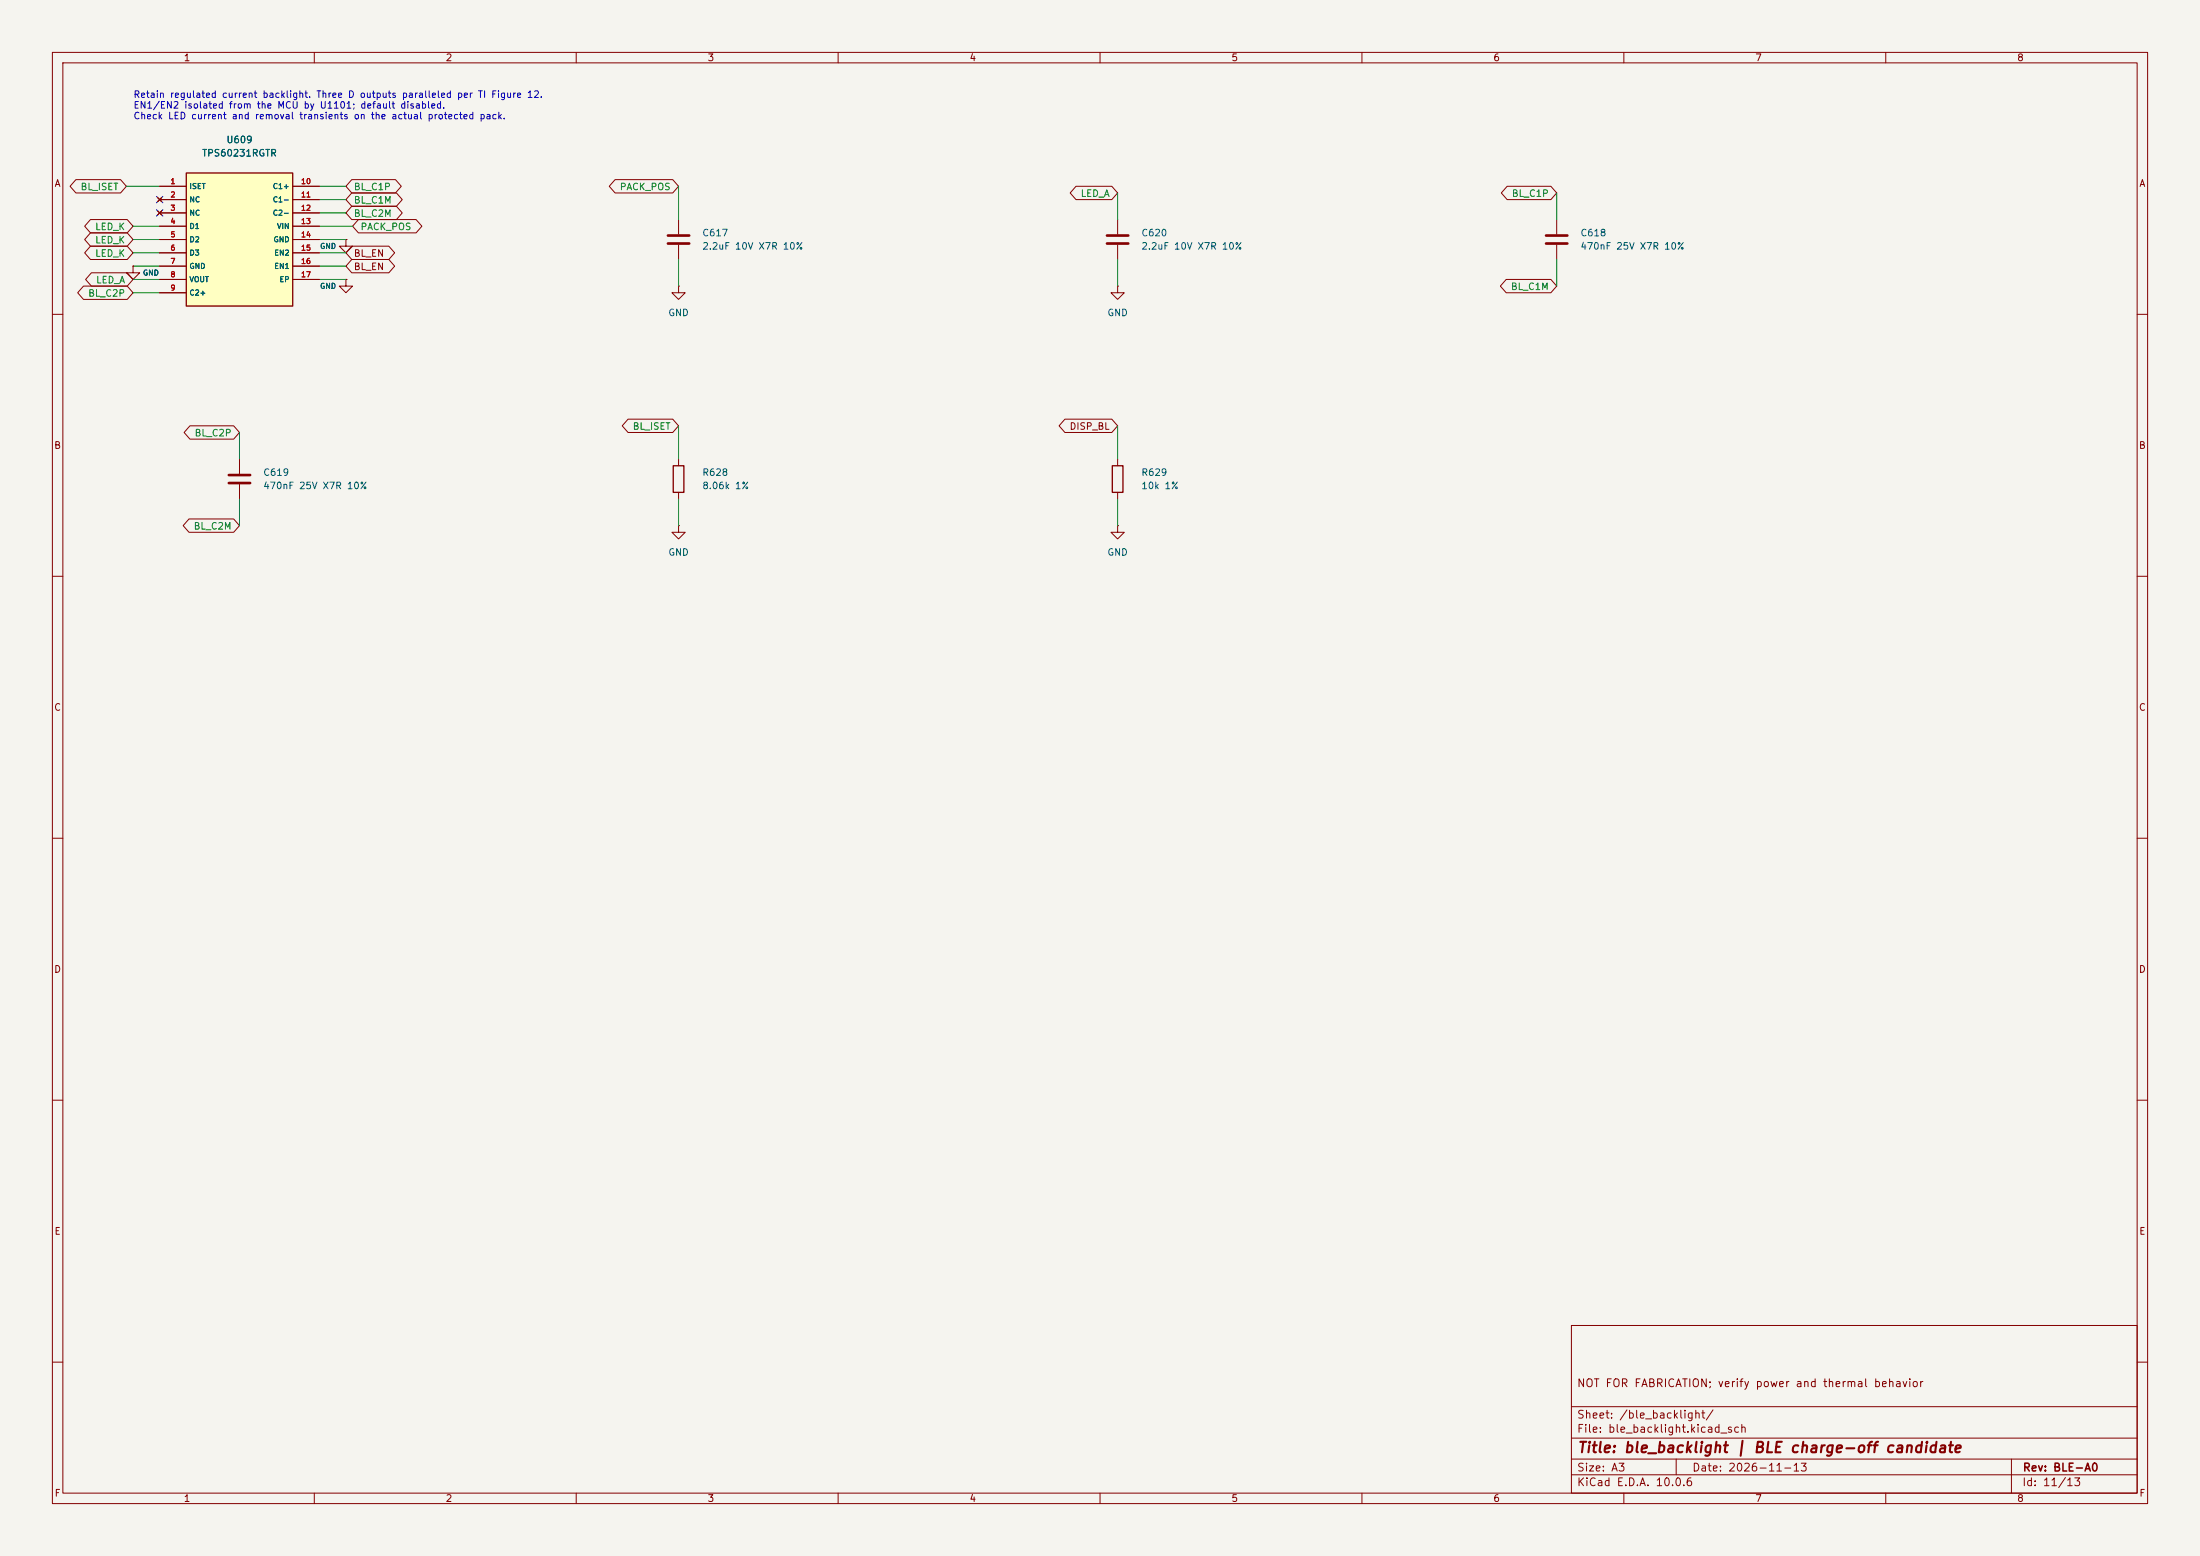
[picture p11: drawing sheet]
(kicad_sch
 (version 20260306)
 (generator "eeschema")
 (generator_version "10.0")
 (paper "A3")
 (title_block
  (title "ble_backlight | BLE charge-off candidate")
  (date "2026-11-13")
  (rev "BLE-A0")
  (comment 1 "NOT FOR FABRICATION; verify power and thermal behavior"))
 (lib_symbols
  (symbol "BLE_Reviewed:TPS60231RGTR" (exclude_from_sim no) (in_bom yes) (on_board yes)
   (in_pos_files yes)
   (duplicate_pin_numbers_are_jumpers no)
   (property "Reference" "U" (at 0 15.24 0) (show_name no) (do_not_autoplace no) (effects (font (size 1.27 1.27))))
   (property "Value" "TPS60231RGTR" (at 0 -15.24 0) (show_name no) (do_not_autoplace no) (effects (font (size 1.27 1.27))))
   (property "Footprint" "" (at 0 0 0) (show_name no) (do_not_autoplace no) (hide yes) (effects (font (size 1.27 1.27))))
   (property "Datasheet" "" (at 0 0 0) (show_name no) (do_not_autoplace no) (hide yes) (effects (font (size 1.27 1.27))))
   (property "Description" "" (at 0 0 0) (show_name no) (do_not_autoplace no) (hide yes) (effects (font (size 1.27 1.27))))
   (symbol "TPS60231RGTR_0_1"
    (rectangle (start -10.16 12.7) (end 10.16 -12.7) (stroke (width 0.254) (type default)) (fill (type background))))
   (symbol "TPS60231RGTR_1_1"
    (pin passive line (at -15.24 10.16 0) (length 5.08) (name "ISET" (effects (font (size 1 1)))) (number "1" (effects (font (size 1 1)))))
    (pin no_connect line (at -15.24 7.62 0) (length 5.08) (name "NC" (effects (font (size 1 1)))) (number "2" (effects (font (size 1 1)))))
    (pin no_connect line (at -15.24 5.08 0) (length 5.08) (name "NC" (effects (font (size 1 1)))) (number "3" (effects (font (size 1 1)))))
    (pin open_collector line (at -15.24 2.54 0) (length 5.08) (name "D1" (effects (font (size 1 1)))) (number "4" (effects (font (size 1 1)))))
    (pin open_collector line (at -15.24 0 0) (length 5.08) (name "D2" (effects (font (size 1 1)))) (number "5" (effects (font (size 1 1)))))
    (pin open_collector line (at -15.24 -2.54 0) (length 5.08) (name "D3" (effects (font (size 1 1)))) (number "6" (effects (font (size 1 1)))))
    (pin power_in line (at -15.24 -5.08 0) (length 5.08) (name "GND" (effects (font (size 1 1)))) (number "7" (effects (font (size 1 1)))))
    (pin power_out line (at -15.24 -7.62 0) (length 5.08) (name "VOUT" (effects (font (size 1 1)))) (number "8" (effects (font (size 1 1)))))
    (pin bidirectional line (at -15.24 -10.16 0) (length 5.08) (name "C2+" (effects (font (size 1 1)))) (number "9" (effects (font (size 1 1)))))
    (pin bidirectional line (at 15.24 10.16 180) (length 5.08) (name "C1+" (effects (font (size 1 1)))) (number "10" (effects (font (size 1 1)))))
    (pin bidirectional line (at 15.24 7.62 180) (length 5.08) (name "C1-" (effects (font (size 1 1)))) (number "11" (effects (font (size 1 1)))))
    (pin bidirectional line (at 15.24 5.08 180) (length 5.08) (name "C2-" (effects (font (size 1 1)))) (number "12" (effects (font (size 1 1)))))
    (pin power_in line (at 15.24 2.54 180) (length 5.08) (name "VIN" (effects (font (size 1 1)))) (number "13" (effects (font (size 1 1)))))
    (pin passive line (at 15.24 0 180) (length 5.08) (name "GND" (effects (font (size 1 1)))) (number "14" (effects (font (size 1 1)))))
    (pin input line (at 15.24 -2.54 180) (length 5.08) (name "EN2" (effects (font (size 1 1)))) (number "15" (effects (font (size 1 1)))))
    (pin input line (at 15.24 -5.08 180) (length 5.08) (name "EN1" (effects (font (size 1 1)))) (number "16" (effects (font (size 1 1)))))
    (pin passive line (at 15.24 -7.62 180) (length 5.08) (name "EP" (effects (font (size 1 1)))) (number "17" (effects (font (size 1 1))))))
   (embedded_fonts no))
  (symbol "Device:C"
   (pin_numbers (hide yes))
   (pin_names
    (offset 0.254)) (exclude_from_sim no) (in_bom yes) (on_board yes)
   (in_pos_files yes)
   (duplicate_pin_numbers_are_jumpers no)
   (property "Reference" "C" (at 0.635 2.54 0) (show_name no) (do_not_autoplace no) (effects (font (size 1.27 1.27)) (justify left)))
   (property "Value" "C" (at 0.635 -2.54 0) (show_name no) (do_not_autoplace no) (effects (font (size 1.27 1.27)) (justify left)))
   (property "Footprint" "" (at 0.9652 -3.81 0) (show_name no) (do_not_autoplace no) (hide yes) (effects (font (size 1.27 1.27))))
   (property "Datasheet" "" (at 0 0 0) (show_name no) (do_not_autoplace no) (hide yes) (effects (font (size 1.27 1.27))))
   (property "Description" "Unpolarized capacitor" (at 0 0 0) (show_name no) (do_not_autoplace no) (hide yes) (effects (font (size 1.27 1.27))))
   (symbol "C_0_1"
    (polyline (pts (xy -2.032 0.762) (xy 2.032 0.762)) (stroke (width 0.508) (type default)) (fill (type none)))
    (polyline (pts (xy -2.032 -0.762) (xy 2.032 -0.762)) (stroke (width 0.508) (type default)) (fill (type none))))
   (symbol "C_1_1"
    (pin passive line (at 0 3.81 270) (length 2.794) (name "" (effects (font (size 1.27 1.27)))) (number "1" (effects (font (size 1.27 1.27)))))
    (pin passive line (at 0 -3.81 90) (length 2.794) (name "" (effects (font (size 1.27 1.27)))) (number "2" (effects (font (size 1.27 1.27))))))
   (embedded_fonts no))
  (symbol "Device:R"
   (pin_numbers (hide yes))
   (pin_names
    (offset 0)) (exclude_from_sim no) (in_bom yes) (on_board yes)
   (in_pos_files yes)
   (duplicate_pin_numbers_are_jumpers no)
   (property "Reference" "R" (at 2.032 0 90) (show_name no) (do_not_autoplace no) (effects (font (size 1.27 1.27))))
   (property "Value" "R" (at 0 0 90) (show_name no) (do_not_autoplace no) (effects (font (size 1.27 1.27))))
   (property "Footprint" "" (at -1.778 0 90) (show_name no) (do_not_autoplace no) (hide yes) (effects (font (size 1.27 1.27))))
   (property "Datasheet" "" (at 0 0 0) (show_name no) (do_not_autoplace no) (hide yes) (effects (font (size 1.27 1.27))))
   (property "Description" "Resistor" (at 0 0 0) (show_name no) (do_not_autoplace no) (hide yes) (effects (font (size 1.27 1.27))))
   (symbol "R_0_1"
    (rectangle (start -1.016 -2.54) (end 1.016 2.54) (stroke (width 0.254) (type default)) (fill (type none))))
   (symbol "R_1_1"
    (pin passive line (at 0 3.81 270) (length 1.27) (name "" (effects (font (size 1.27 1.27)))) (number "1" (effects (font (size 1.27 1.27)))))
    (pin passive line (at 0 -3.81 90) (length 1.27) (name "" (effects (font (size 1.27 1.27)))) (number "2" (effects (font (size 1.27 1.27))))))
   (embedded_fonts no))
  (symbol "power:GND"
   (power global)
   (pin_numbers (hide yes))
   (pin_names
    (offset 0) (hide yes)) (exclude_from_sim no) (in_bom yes) (on_board yes)
   (in_pos_files yes)
   (duplicate_pin_numbers_are_jumpers no)
   (property "Reference" "#PWR" (at 0 -6.35 0) (show_name no) (do_not_autoplace no) (hide yes) (effects (font (size 1.27 1.27))))
   (property "Value" "GND" (at 0 -3.81 0) (show_name no) (do_not_autoplace no) (effects (font (size 1.27 1.27))))
   (property "Footprint" "" (at 0 0 0) (show_name no) (do_not_autoplace no) (hide yes) (effects (font (size 1.27 1.27))))
   (property "Datasheet" "" (at 0 0 0) (show_name no) (do_not_autoplace no) (hide yes) (effects (font (size 1.27 1.27))))
   (property "Description" "Power symbol creates a global label with name \"GND\" , ground" (at 0 0 0) (show_name no) (do_not_autoplace no) (hide yes) (effects (font (size 1.27 1.27))))
   (symbol "GND_0_1"
    (polyline (pts (xy 0 0) (xy 0 -1.27) (xy 1.27 -1.27) (xy 0 -2.54) (xy -1.27 -1.27) (xy 0 -1.27)) (stroke (width 0) (type default)) (fill (type none))))
   (symbol "GND_1_1"
    (pin power_in line (at 0 0 270) (length 0) (name "" (effects (font (size 1.27 1.27)))) (number "1" (effects (font (size 1.27 1.27))))))
   (embedded_fonts no))
  (symbol "power:PWR_FLAG"
   (power global)
   (pin_numbers (hide yes))
   (pin_names
    (offset 0) (hide yes)) (exclude_from_sim no) (in_bom yes) (on_board yes)
   (in_pos_files yes)
   (duplicate_pin_numbers_are_jumpers no)
   (property "Reference" "#FLG" (at 0 1.905 0) (show_name no) (do_not_autoplace no) (hide yes) (effects (font (size 1.27 1.27))))
   (property "Value" "PWR_FLAG" (at 0 3.81 0) (show_name no) (do_not_autoplace no) (effects (font (size 1.27 1.27))))
   (property "Footprint" "" (at 0 0 0) (show_name no) (do_not_autoplace no) (hide yes) (effects (font (size 1.27 1.27))))
   (property "Datasheet" "" (at 0 0 0) (show_name no) (do_not_autoplace no) (hide yes) (effects (font (size 1.27 1.27))))
   (property "Description" "Special symbol for telling ERC where power comes from" (at 0 0 0) (show_name no) (do_not_autoplace no) (hide yes) (effects (font (size 1.27 1.27))))
   (symbol "PWR_FLAG_0_0"
    (pin power_out line (at 0 0 90) (length 0) (name "" (effects (font (size 1.27 1.27)))) (number "1" (effects (font (size 1.27 1.27))))))
   (symbol "PWR_FLAG_0_1"
    (polyline (pts (xy 0 0) (xy 0 1.27) (xy -1.016 1.905) (xy 0 2.54) (xy 1.016 1.905) (xy 0 1.27)) (stroke (width 0) (type default)) (fill (type none))))
   (embedded_fonts no)))
 (global_label "LED_K"
  (shape bidirectional) (at 25.4 48.26 180) (effects (font (size 1.27 1.27)) (justify right))
  (property "Intersheetrefs" "${INTERSHEET_REFS}" (at 25.4 48.26 0) (hide yes) (show_name no) (do_not_autoplace no) (effects (font (size 1.27 1.27)))))
 (global_label "BL_C2M"
  (shape bidirectional) (at 45.72 100.33 180) (effects (font (size 1.27 1.27)) (justify right))
  (property "Intersheetrefs" "${INTERSHEET_REFS}" (at 45.72 100.33 0) (hide yes) (show_name no) (do_not_autoplace no) (effects (font (size 1.27 1.27)))))
 (global_label "LED_K"
  (shape bidirectional) (at 25.4 43.18 180) (effects (font (size 1.27 1.27)) (justify right))
  (property "Intersheetrefs" "${INTERSHEET_REFS}" (at 25.4 43.18 0) (hide yes) (show_name no) (do_not_autoplace no) (effects (font (size 1.27 1.27)))))
 (global_label "PACK_POS"
  (shape bidirectional) (at 129.54 35.56 180) (effects (font (size 1.27 1.27)) (justify right))
  (property "Intersheetrefs" "${INTERSHEET_REFS}" (at 129.54 35.56 0) (hide yes) (show_name no) (do_not_autoplace no) (effects (font (size 1.27 1.27)))))
 (global_label "BL_EN"
  (shape bidirectional) (at 66.04 48.26 0) (effects (font (size 1.27 1.27)) (justify left))
  (property "Intersheetrefs" "${INTERSHEET_REFS}" (at 66.04 48.26 0) (hide yes) (show_name no) (do_not_autoplace no) (effects (font (size 1.27 1.27)))))
 (global_label "LED_A"
  (shape bidirectional) (at 213.36 36.83 180) (effects (font (size 1.27 1.27)) (justify right))
  (property "Intersheetrefs" "${INTERSHEET_REFS}" (at 213.36 36.83 0) (hide yes) (show_name no) (do_not_autoplace no) (effects (font (size 1.27 1.27)))))
 (global_label "LED_A"
  (shape bidirectional) (at 25.4 53.34 180) (effects (font (size 1.27 1.27)) (justify right))
  (property "Intersheetrefs" "${INTERSHEET_REFS}" (at 25.4 53.34 0) (hide yes) (show_name no) (do_not_autoplace no) (effects (font (size 1.27 1.27)))))
 (global_label "PACK_POS"
  (shape bidirectional) (at 67.31 43.18 0) (effects (font (size 1.27 1.27)) (justify left))
  (property "Intersheetrefs" "${INTERSHEET_REFS}" (at 67.31 43.18 0) (hide yes) (show_name no) (do_not_autoplace no) (effects (font (size 1.27 1.27)))))
 (global_label "BL_C1P"
  (shape bidirectional) (at 66.04 35.56 0) (effects (font (size 1.27 1.27)) (justify left))
  (property "Intersheetrefs" "${INTERSHEET_REFS}" (at 66.04 35.56 0) (hide yes) (show_name no) (do_not_autoplace no) (effects (font (size 1.27 1.27)))))
 (global_label "LED_K"
  (shape bidirectional) (at 25.4 45.72 180) (effects (font (size 1.27 1.27)) (justify right))
  (property "Intersheetrefs" "${INTERSHEET_REFS}" (at 25.4 45.72 0) (hide yes) (show_name no) (do_not_autoplace no) (effects (font (size 1.27 1.27)))))
 (global_label "BL_C1M"
  (shape bidirectional) (at 66.04 38.1 0) (effects (font (size 1.27 1.27)) (justify left))
  (property "Intersheetrefs" "${INTERSHEET_REFS}" (at 66.04 38.1 0) (hide yes) (show_name no) (do_not_autoplace no) (effects (font (size 1.27 1.27)))))
 (global_label "BL_C2M"
  (shape bidirectional) (at 66.04 40.64 0) (effects (font (size 1.27 1.27)) (justify left))
  (property "Intersheetrefs" "${INTERSHEET_REFS}" (at 66.04 40.64 0) (hide yes) (show_name no) (do_not_autoplace no) (effects (font (size 1.27 1.27)))))
 (global_label "BL_ISET"
  (shape bidirectional) (at 24.13 35.56 180) (effects (font (size 1.27 1.27)) (justify right))
  (property "Intersheetrefs" "${INTERSHEET_REFS}" (at 24.13 35.56 0) (hide yes) (show_name no) (do_not_autoplace no) (effects (font (size 1.27 1.27)))))
 (global_label "BL_C1M"
  (shape bidirectional) (at 297.18 54.61 180) (effects (font (size 1.27 1.27)) (justify right))
  (property "Intersheetrefs" "${INTERSHEET_REFS}" (at 297.18 54.61 0) (hide yes) (show_name no) (do_not_autoplace no) (effects (font (size 1.27 1.27)))))
 (global_label "DISP_BL"
  (shape bidirectional) (at 213.36 81.28 180) (effects (font (size 1.27 1.27)) (justify right))
  (property "Intersheetrefs" "${INTERSHEET_REFS}" (at 213.36 81.28 0) (hide yes) (show_name no) (do_not_autoplace no) (effects (font (size 1.27 1.27)))))
 (global_label "BL_C2P"
  (shape bidirectional) (at 45.72 82.55 180) (effects (font (size 1.27 1.27)) (justify right))
  (property "Intersheetrefs" "${INTERSHEET_REFS}" (at 45.72 82.55 0) (hide yes) (show_name no) (do_not_autoplace no) (effects (font (size 1.27 1.27)))))
 (global_label "BL_EN"
  (shape bidirectional) (at 66.04 50.8 0) (effects (font (size 1.27 1.27)) (justify left))
  (property "Intersheetrefs" "${INTERSHEET_REFS}" (at 66.04 50.8 0) (hide yes) (show_name no) (do_not_autoplace no) (effects (font (size 1.27 1.27)))))
 (global_label "BL_ISET"
  (shape bidirectional) (at 129.54 81.28 180) (effects (font (size 1.27 1.27)) (justify right))
  (property "Intersheetrefs" "${INTERSHEET_REFS}" (at 129.54 81.28 0) (hide yes) (show_name no) (do_not_autoplace no) (effects (font (size 1.27 1.27)))))
 (global_label "BL_C2P"
  (shape bidirectional) (at 25.4 55.88 180) (effects (font (size 1.27 1.27)) (justify right))
  (property "Intersheetrefs" "${INTERSHEET_REFS}" (at 25.4 55.88 0) (hide yes) (show_name no) (do_not_autoplace no) (effects (font (size 1.27 1.27)))))
 (global_label "BL_C1P"
  (shape bidirectional) (at 297.18 36.83 180) (effects (font (size 1.27 1.27)) (justify right))
  (property "Intersheetrefs" "${INTERSHEET_REFS}" (at 297.18 36.83 0) (hide yes) (show_name no) (do_not_autoplace no) (effects (font (size 1.27 1.27)))))
 (symbol
  (lib_id "Device:C") (at 213.36 45.72 0) (unit 1)
  (body_style 1) (exclude_from_sim no) (in_bom yes) (on_board yes)
  (in_pos_files yes) (dnp no)
  (property "Reference" "C620" (at 217.805 44.45 0) (show_name no) (do_not_autoplace no) (effects (font (size 1.27 1.27)) (justify left)))
  (property "Value" "2.2uF 10V X7R 10%" (at 217.805 46.99 0) (show_name no) (do_not_autoplace no) (effects (font (size 1.27 1.27)) (justify left)))
  (property "Footprint" "Capacitor_SMD:C_0805_2012Metric" (at 213.36 45.72 0) (hide yes) (show_name no) (do_not_autoplace no) (effects (font (size 1.27 1.27))))
  (property "Datasheet" "" (at 213.36 45.72 0) (hide yes) (show_name no) (do_not_autoplace no) (effects (font (size 1.27 1.27))))
  (property "Description" "" (at 213.36 45.72 0) (show_name no) (do_not_autoplace no) (effects (font (size 1.27 1.27))))
  (property "MPN" "CL21B225KPFNNNE" (at 213.36 45.72 0) (hide yes) (show_name no) (do_not_autoplace no) (effects (font (size 1.27 1.27))))
  (property "AssemblyDomain" "main" (at 213.36 45.72 0) (hide yes) (show_name no) (do_not_autoplace no) (effects (font (size 1.27 1.27))))
  (property "Qualification" "Candidate; see source contract" (at 213.36 45.72 0) (hide yes) (show_name no) (do_not_autoplace no) (effects (font (size 1.27 1.27))))
  (property "LCSC" "C107366" (at 213.36 45.72 0) (hide yes) (show_name no) (do_not_autoplace no) (effects (font (size 1.27 1.27)))) (pin "2") (pin "1"))
 (symbol
  (lib_id "power:GND") (at 129.54 54.61 0) (unit 1)
  (body_style 1) (exclude_from_sim no) (in_bom yes) (on_board yes)
  (in_pos_files yes) (dnp no)
  (property "Reference" "#PWR8054" (at 129.54 60.96 0) (hide yes) (show_name no) (do_not_autoplace no) (effects (font (size 1.27 1.27))))
  (property "Value" "GND" (at 129.54 59.69 0) (show_name no) (do_not_autoplace no) (effects (font (size 1.27 1.27))))
  (property "Footprint" "" (at 129.54 54.61 0) (hide yes) (show_name no) (do_not_autoplace no) (effects (font (size 1.27 1.27))))
  (property "Datasheet" "" (at 129.54 54.61 0) (hide yes) (show_name no) (do_not_autoplace no) (effects (font (size 1.27 1.27))))
  (property "Description" "" (at 129.54 54.61 0) (show_name no) (do_not_autoplace no) (effects (font (size 1.27 1.27)))) (pin "1"))
 (symbol
  (lib_id "Device:C") (at 129.54 45.72 0) (unit 1)
  (body_style 1) (exclude_from_sim no) (in_bom yes) (on_board yes)
  (in_pos_files yes) (dnp no)
  (property "Reference" "C617" (at 133.985 44.45 0) (show_name no) (do_not_autoplace no) (effects (font (size 1.27 1.27)) (justify left)))
  (property "Value" "2.2uF 10V X7R 10%" (at 133.985 46.99 0) (show_name no) (do_not_autoplace no) (effects (font (size 1.27 1.27)) (justify left)))
  (property "Footprint" "Capacitor_SMD:C_0805_2012Metric" (at 129.54 45.72 0) (hide yes) (show_name no) (do_not_autoplace no) (effects (font (size 1.27 1.27))))
  (property "Datasheet" "" (at 129.54 45.72 0) (hide yes) (show_name no) (do_not_autoplace no) (effects (font (size 1.27 1.27))))
  (property "Description" "" (at 129.54 45.72 0) (show_name no) (do_not_autoplace no) (effects (font (size 1.27 1.27))))
  (property "MPN" "CL21B225KPFNNNE" (at 129.54 45.72 0) (hide yes) (show_name no) (do_not_autoplace no) (effects (font (size 1.27 1.27))))
  (property "AssemblyDomain" "main" (at 129.54 45.72 0) (hide yes) (show_name no) (do_not_autoplace no) (effects (font (size 1.27 1.27))))
  (property "Qualification" "Candidate; see source contract" (at 129.54 45.72 0) (hide yes) (show_name no) (do_not_autoplace no) (effects (font (size 1.27 1.27))))
  (property "LCSC" "C107366" (at 129.54 45.72 0) (hide yes) (show_name no) (do_not_autoplace no) (effects (font (size 1.27 1.27)))) (pin "1") (pin "2"))
 (symbol
  (lib_id "Device:C") (at 297.18 45.72 0) (unit 1)
  (body_style 1) (exclude_from_sim no) (in_bom yes) (on_board yes)
  (in_pos_files yes) (dnp no)
  (property "Reference" "C618" (at 301.625 44.45 0) (show_name no) (do_not_autoplace no) (effects (font (size 1.27 1.27)) (justify left)))
  (property "Value" "470nF 25V X7R 10%" (at 301.625 46.99 0) (show_name no) (do_not_autoplace no) (effects (font (size 1.27 1.27)) (justify left)))
  (property "Footprint" "Capacitor_SMD:C_0603_1608Metric" (at 297.18 45.72 0) (hide yes) (show_name no) (do_not_autoplace no) (effects (font (size 1.27 1.27))))
  (property "Datasheet" "" (at 297.18 45.72 0) (hide yes) (show_name no) (do_not_autoplace no) (effects (font (size 1.27 1.27))))
  (property "Description" "" (at 297.18 45.72 0) (show_name no) (do_not_autoplace no) (effects (font (size 1.27 1.27))))
  (property "MPN" "CL10B474KA8NNNC" (at 297.18 45.72 0) (hide yes) (show_name no) (do_not_autoplace no) (effects (font (size 1.27 1.27))))
  (property "AssemblyDomain" "main" (at 297.18 45.72 0) (hide yes) (show_name no) (do_not_autoplace no) (effects (font (size 1.27 1.27))))
  (property "Qualification" "Candidate; see source contract" (at 297.18 45.72 0) (hide yes) (show_name no) (do_not_autoplace no) (effects (font (size 1.27 1.27))))
  (property "LCSC" "C1623" (at 297.18 45.72 0) (hide yes) (show_name no) (do_not_autoplace no) (effects (font (size 1.27 1.27)))) (pin "1") (pin "2"))
 (symbol
  (lib_id "power:GND") (at 25.4 50.8 0) (unit 1)
  (body_style 1) (exclude_from_sim no) (in_bom yes) (on_board yes)
  (in_pos_files yes) (dnp no)
  (property "Reference" "#PWR8055" (at 25.4 57.15 0) (hide yes) (show_name no) (do_not_autoplace no) (effects (font (size 1.27 1.27))))
  (property "Value" "GND" (at 27.2 52.07 0) (show_name no) (do_not_autoplace no) (effects (font (size 1 1)) (justify left)))
  (property "Footprint" "" (at 25.4 50.8 0) (hide yes) (show_name no) (do_not_autoplace no) (effects (font (size 1.27 1.27))))
  (property "Datasheet" "" (at 25.4 50.8 0) (hide yes) (show_name no) (do_not_autoplace no) (effects (font (size 1.27 1.27))))
  (property "Description" "" (at 25.4 50.8 0) (show_name no) (do_not_autoplace no) (effects (font (size 1.27 1.27)))) (pin "1"))
 (symbol
  (lib_id "Device:R") (at 213.36 91.44 0) (unit 1)
  (body_style 1) (exclude_from_sim no) (in_bom yes) (on_board yes)
  (in_pos_files yes) (dnp no)
  (property "Reference" "R629" (at 217.805 90.17 0) (show_name no) (do_not_autoplace no) (effects (font (size 1.27 1.27)) (justify left)))
  (property "Value" "10k 1%" (at 217.805 92.71 0) (show_name no) (do_not_autoplace no) (effects (font (size 1.27 1.27)) (justify left)))
  (property "Footprint" "Resistor_SMD:R_0603_1608Metric" (at 213.36 91.44 0) (hide yes) (show_name no) (do_not_autoplace no) (effects (font (size 1.27 1.27))))
  (property "Datasheet" "" (at 213.36 91.44 0) (hide yes) (show_name no) (do_not_autoplace no) (effects (font (size 1.27 1.27))))
  (property "Description" "" (at 213.36 91.44 0) (show_name no) (do_not_autoplace no) (effects (font (size 1.27 1.27))))
  (property "MPN" "RC0603FR-0710KL" (at 213.36 91.44 0) (hide yes) (show_name no) (do_not_autoplace no) (effects (font (size 1.27 1.27))))
  (property "AssemblyDomain" "main" (at 213.36 91.44 0) (hide yes) (show_name no) (do_not_autoplace no) (effects (font (size 1.27 1.27))))
  (property "Qualification" "Candidate; see source contract" (at 213.36 91.44 0) (hide yes) (show_name no) (do_not_autoplace no) (effects (font (size 1.27 1.27))))
  (property "LCSC" "C98220" (at 213.36 91.44 0) (hide yes) (show_name no) (do_not_autoplace no) (effects (font (size 1.27 1.27)))) (pin "1") (pin "2"))
 (symbol
  (lib_id "power:GND") (at 213.36 54.61 0) (unit 1)
  (body_style 1) (exclude_from_sim no) (in_bom yes) (on_board yes)
  (in_pos_files yes) (dnp no)
  (property "Reference" "#PWR8056" (at 213.36 60.96 0) (hide yes) (show_name no) (do_not_autoplace no) (effects (font (size 1.27 1.27))))
  (property "Value" "GND" (at 213.36 59.69 0) (show_name no) (do_not_autoplace no) (effects (font (size 1.27 1.27))))
  (property "Footprint" "" (at 213.36 54.61 0) (hide yes) (show_name no) (do_not_autoplace no) (effects (font (size 1.27 1.27))))
  (property "Datasheet" "" (at 213.36 54.61 0) (hide yes) (show_name no) (do_not_autoplace no) (effects (font (size 1.27 1.27))))
  (property "Description" "" (at 213.36 54.61 0) (show_name no) (do_not_autoplace no) (effects (font (size 1.27 1.27)))) (pin "1"))
 (symbol
  (lib_id "power:GND") (at 66.04 45.72 0) (unit 1)
  (body_style 1) (exclude_from_sim no) (in_bom yes) (on_board yes)
  (in_pos_files yes) (dnp no)
  (property "Reference" "#PWR8057" (at 66.04 52.07 0) (hide yes) (show_name no) (do_not_autoplace no) (effects (font (size 1.27 1.27))))
  (property "Value" "GND" (at 64.24 46.99 0) (show_name no) (do_not_autoplace no) (effects (font (size 1 1)) (justify right)))
  (property "Footprint" "" (at 66.04 45.72 0) (hide yes) (show_name no) (do_not_autoplace no) (effects (font (size 1.27 1.27))))
  (property "Datasheet" "" (at 66.04 45.72 0) (hide yes) (show_name no) (do_not_autoplace no) (effects (font (size 1.27 1.27))))
  (property "Description" "" (at 66.04 45.72 0) (show_name no) (do_not_autoplace no) (effects (font (size 1.27 1.27)))) (pin "1"))
 (symbol
  (lib_id "Device:C") (at 45.72 91.44 0) (unit 1)
  (body_style 1) (exclude_from_sim no) (in_bom yes) (on_board yes)
  (in_pos_files yes) (dnp no)
  (property "Reference" "C619" (at 50.165 90.17 0) (show_name no) (do_not_autoplace no) (effects (font (size 1.27 1.27)) (justify left)))
  (property "Value" "470nF 25V X7R 10%" (at 50.165 92.71 0) (show_name no) (do_not_autoplace no) (effects (font (size 1.27 1.27)) (justify left)))
  (property "Footprint" "Capacitor_SMD:C_0603_1608Metric" (at 45.72 91.44 0) (hide yes) (show_name no) (do_not_autoplace no) (effects (font (size 1.27 1.27))))
  (property "Datasheet" "" (at 45.72 91.44 0) (hide yes) (show_name no) (do_not_autoplace no) (effects (font (size 1.27 1.27))))
  (property "Description" "" (at 45.72 91.44 0) (show_name no) (do_not_autoplace no) (effects (font (size 1.27 1.27))))
  (property "MPN" "CL10B474KA8NNNC" (at 45.72 91.44 0) (hide yes) (show_name no) (do_not_autoplace no) (effects (font (size 1.27 1.27))))
  (property "AssemblyDomain" "main" (at 45.72 91.44 0) (hide yes) (show_name no) (do_not_autoplace no) (effects (font (size 1.27 1.27))))
  (property "Qualification" "Candidate; see source contract" (at 45.72 91.44 0) (hide yes) (show_name no) (do_not_autoplace no) (effects (font (size 1.27 1.27))))
  (property "LCSC" "C1623" (at 45.72 91.44 0) (hide yes) (show_name no) (do_not_autoplace no) (effects (font (size 1.27 1.27)))) (pin "2") (pin "1"))
 (symbol
  (lib_id "BLE_Reviewed:TPS60231RGTR") (at 45.72 45.72 0) (unit 1)
  (body_style 1) (exclude_from_sim no) (in_bom yes) (on_board yes)
  (in_pos_files yes) (dnp no)
  (property "Reference" "U609" (at 45.72 26.67 0) (show_name no) (do_not_autoplace no) (effects (font (size 1.27 1.27))))
  (property "Value" "TPS60231RGTR" (at 45.72 29.21 0) (show_name no) (do_not_autoplace no) (effects (font (size 1.27 1.27))))
  (property "Footprint" "Package_DFN_QFN:VQFN-16-1EP_3x3mm_P0.5mm_EP1.6x1.6mm" (at 45.72 45.72 0) (hide yes) (show_name no) (do_not_autoplace no) (effects (font (size 1.27 1.27))))
  (property "Datasheet" "" (at 45.72 45.72 0) (hide yes) (show_name no) (do_not_autoplace no) (effects (font (size 1.27 1.27))))
  (property "Description" "" (at 45.72 45.72 0) (show_name no) (do_not_autoplace no) (effects (font (size 1.27 1.27))))
  (property "MPN" "TPS60231RGTR" (at 45.72 45.72 0) (hide yes) (show_name no) (do_not_autoplace no) (effects (font (size 1.27 1.27))))
  (property "AssemblyDomain" "main" (at 45.72 45.72 0) (hide yes) (show_name no) (do_not_autoplace no) (effects (font (size 1.27 1.27))))
  (property "Qualification" "Candidate; see source contract" (at 45.72 45.72 0) (hide yes) (show_name no) (do_not_autoplace no) (effects (font (size 1.27 1.27))))
  (property "LCSC" "C544659" (at 45.72 45.72 0) (hide yes) (show_name no) (do_not_autoplace no) (effects (font (size 1.27 1.27)))) (pin "3") (pin "11") (pin "4") (pin "13") (pin "12") (pin "6") (pin "15") (pin "9") (pin "5") (pin "10") (pin "8") (pin "1") (pin "2") (pin "7") (pin "14") (pin "17") (pin "16"))
 (symbol
  (lib_id "power:GND") (at 66.04 53.34 0) (unit 1)
  (body_style 1) (exclude_from_sim no) (in_bom yes) (on_board yes)
  (in_pos_files yes) (dnp no)
  (property "Reference" "#PWR8058" (at 66.04 59.69 0) (hide yes) (show_name no) (do_not_autoplace no) (effects (font (size 1.27 1.27))))
  (property "Value" "GND" (at 64.24 54.61 0) (show_name no) (do_not_autoplace no) (effects (font (size 1 1)) (justify right)))
  (property "Footprint" "" (at 66.04 53.34 0) (hide yes) (show_name no) (do_not_autoplace no) (effects (font (size 1.27 1.27))))
  (property "Datasheet" "" (at 66.04 53.34 0) (hide yes) (show_name no) (do_not_autoplace no) (effects (font (size 1.27 1.27))))
  (property "Description" "" (at 66.04 53.34 0) (show_name no) (do_not_autoplace no) (effects (font (size 1.27 1.27)))) (pin "1"))
 (symbol
  (lib_id "power:GND") (at 213.36 100.33 0) (unit 1)
  (body_style 1) (exclude_from_sim no) (in_bom yes) (on_board yes)
  (in_pos_files yes) (dnp no)
  (property "Reference" "#PWR8059" (at 213.36 106.68 0) (hide yes) (show_name no) (do_not_autoplace no) (effects (font (size 1.27 1.27))))
  (property "Value" "GND" (at 213.36 105.41 0) (show_name no) (do_not_autoplace no) (effects (font (size 1.27 1.27))))
  (property "Footprint" "" (at 213.36 100.33 0) (hide yes) (show_name no) (do_not_autoplace no) (effects (font (size 1.27 1.27))))
  (property "Datasheet" "" (at 213.36 100.33 0) (hide yes) (show_name no) (do_not_autoplace no) (effects (font (size 1.27 1.27))))
  (property "Description" "" (at 213.36 100.33 0) (show_name no) (do_not_autoplace no) (effects (font (size 1.27 1.27)))) (pin "1"))
 (symbol
  (lib_id "power:GND") (at 129.54 100.33 0) (unit 1)
  (body_style 1) (exclude_from_sim no) (in_bom yes) (on_board yes)
  (in_pos_files yes) (dnp no)
  (property "Reference" "#PWR8060" (at 129.54 106.68 0) (hide yes) (show_name no) (do_not_autoplace no) (effects (font (size 1.27 1.27))))
  (property "Value" "GND" (at 129.54 105.41 0) (show_name no) (do_not_autoplace no) (effects (font (size 1.27 1.27))))
  (property "Footprint" "" (at 129.54 100.33 0) (hide yes) (show_name no) (do_not_autoplace no) (effects (font (size 1.27 1.27))))
  (property "Datasheet" "" (at 129.54 100.33 0) (hide yes) (show_name no) (do_not_autoplace no) (effects (font (size 1.27 1.27))))
  (property "Description" "" (at 129.54 100.33 0) (show_name no) (do_not_autoplace no) (effects (font (size 1.27 1.27)))) (pin "1"))
 (symbol
  (lib_id "Device:R") (at 129.54 91.44 0) (unit 1)
  (body_style 1) (exclude_from_sim no) (in_bom yes) (on_board yes)
  (in_pos_files yes) (dnp no)
  (property "Reference" "R628" (at 133.985 90.17 0) (show_name no) (do_not_autoplace no) (effects (font (size 1.27 1.27)) (justify left)))
  (property "Value" "8.06k 1%" (at 133.985 92.71 0) (show_name no) (do_not_autoplace no) (effects (font (size 1.27 1.27)) (justify left)))
  (property "Footprint" "Resistor_SMD:R_0603_1608Metric" (at 129.54 91.44 0) (hide yes) (show_name no) (do_not_autoplace no) (effects (font (size 1.27 1.27))))
  (property "Datasheet" "" (at 129.54 91.44 0) (hide yes) (show_name no) (do_not_autoplace no) (effects (font (size 1.27 1.27))))
  (property "Description" "" (at 129.54 91.44 0) (show_name no) (do_not_autoplace no) (effects (font (size 1.27 1.27))))
  (property "MPN" "RC0603FR-078K06L" (at 129.54 91.44 0) (hide yes) (show_name no) (do_not_autoplace no) (effects (font (size 1.27 1.27))))
  (property "AssemblyDomain" "main" (at 129.54 91.44 0) (hide yes) (show_name no) (do_not_autoplace no) (effects (font (size 1.27 1.27))))
  (property "Qualification" "Candidate; see source contract" (at 129.54 91.44 0) (hide yes) (show_name no) (do_not_autoplace no) (effects (font (size 1.27 1.27))))
  (property "LCSC" "C131052" (at 129.54 91.44 0) (hide yes) (show_name no) (do_not_autoplace no) (effects (font (size 1.27 1.27)))) (pin "2") (pin "1"))
 (no_connect (at 30.48 38.1))
 (no_connect (at 30.48 40.64))
 (wire (pts (xy 25.4 53.34) (xy 30.48 53.34)) (stroke (width 0) (type solid)))
 (wire (pts (xy 60.96 43.18) (xy 67.31 43.18)) (stroke (width 0) (type solid)))
 (wire (pts (xy 25.4 55.88) (xy 30.48 55.88)) (stroke (width 0) (type solid)))
 (wire (pts (xy 129.54 81.28) (xy 129.54 87.63)) (stroke (width 0) (type solid)))
 (wire (pts (xy 297.18 49.53) (xy 297.18 54.61)) (stroke (width 0) (type solid)))
 (wire (pts (xy 60.96 35.56) (xy 66.04 35.56)) (stroke (width 0) (type solid)))
 (wire (pts (xy 60.96 38.1) (xy 66.04 38.1)) (stroke (width 0) (type solid)))
 (wire (pts (xy 24.13 35.56) (xy 30.48 35.56)) (stroke (width 0) (type solid)))
 (wire (pts (xy 213.36 36.83) (xy 213.36 41.91)) (stroke (width 0) (type solid)))
 (wire (pts (xy 60.96 40.64) (xy 66.04 40.64)) (stroke (width 0) (type solid)))
 (wire (pts (xy 297.18 36.83) (xy 297.18 41.91)) (stroke (width 0) (type solid)))
 (wire (pts (xy 129.54 95.25) (xy 129.54 100.33)) (stroke (width 0) (type solid)))
 (wire (pts (xy 60.96 48.26) (xy 66.04 48.26)) (stroke (width 0) (type solid)))
 (wire (pts (xy 25.4 45.72) (xy 30.48 45.72)) (stroke (width 0) (type solid)))
 (wire (pts (xy 129.54 35.56) (xy 129.54 41.91)) (stroke (width 0) (type solid)))
 (wire (pts (xy 45.72 95.25) (xy 45.72 100.33)) (stroke (width 0) (type solid)))
 (wire (pts (xy 60.96 50.8) (xy 66.04 50.8)) (stroke (width 0) (type solid)))
 (wire (pts (xy 45.72 82.55) (xy 45.72 87.63)) (stroke (width 0) (type solid)))
 (wire (pts (xy 213.36 95.25) (xy 213.36 100.33)) (stroke (width 0) (type solid)))
 (wire (pts (xy 213.36 81.28) (xy 213.36 87.63)) (stroke (width 0) (type solid)))
 (wire (pts (xy 129.54 49.53) (xy 129.54 54.61)) (stroke (width 0) (type solid)))
 (wire (pts (xy 60.96 53.34) (xy 66.04 53.34)) (stroke (width 0) (type solid)))
 (wire (pts (xy 60.96 45.72) (xy 66.04 45.72)) (stroke (width 0) (type solid)))
 (wire (pts (xy 213.36 49.53) (xy 213.36 54.61)) (stroke (width 0) (type solid)))
 (wire (pts (xy 25.4 43.18) (xy 30.48 43.18)) (stroke (width 0) (type solid)))
 (wire (pts (xy 25.4 48.26) (xy 30.48 48.26)) (stroke (width 0) (type solid)))
 (wire (pts (xy 25.4 50.8) (xy 30.48 50.8)) (stroke (width 0) (type solid)))
 (sheet_instances (path ""
   (page "1")))
 (text "Retain regulated current backlight. Three D outputs paralleled per TI Figure 12.\nEN1/EN2 isolated from the MCU by U1101; default disabled.\nCheck LED current and removal transients on the actual protected pack." (at 25.4 20.32 0) (effects (font (size 1.27 1.27)) (justify left))))
